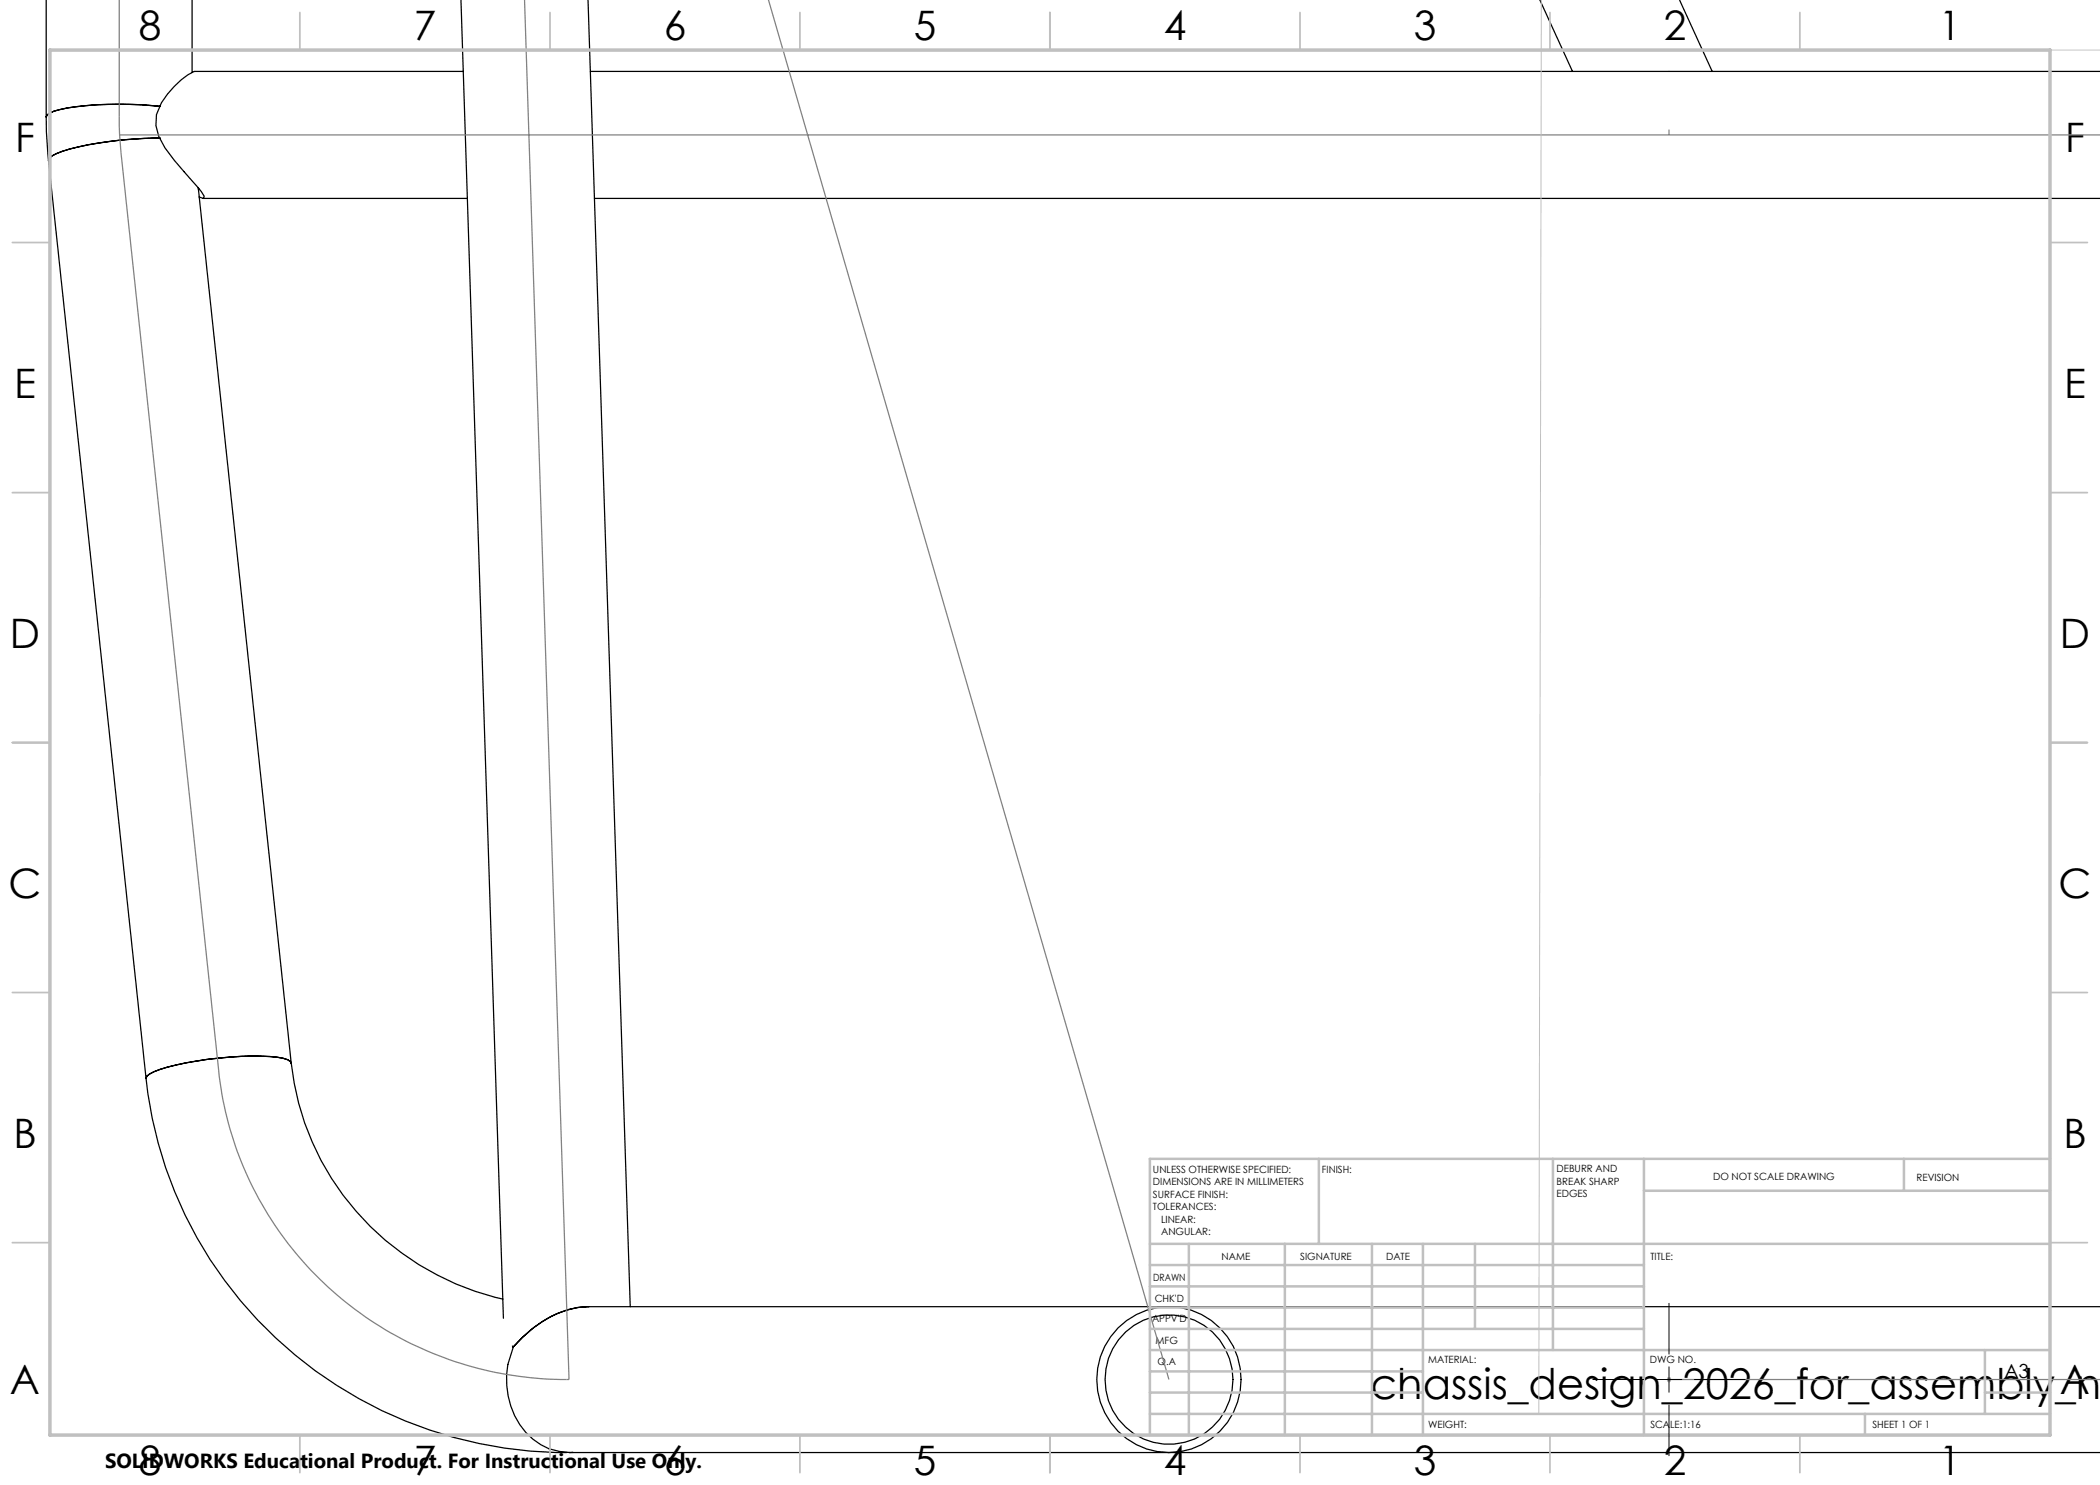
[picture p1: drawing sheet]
<svg xmlns="http://www.w3.org/2000/svg" width="420mm" height="297mm" viewBox="0 0 420 297" stroke-linecap="round" stroke-linejoin="round" font-family="sans-serif">
<g fill="none" stroke="#000" stroke-width=".25">
<path d="M9.2 -.1v23.5M38.4 -.1v14.6M92.2 -.1l8.5 263.8M117.6 -.1l8.4 261.4M307.9 -.1l6.6 14.4M335.9 -.1l6.5 14.4M92.6 14.3h-53.7a15 15 0 0 0-7.6 8.6l-.1 2.2 .5 2.2 1.3 2.3 3.8 4.7a31.2 31.2 0 0 1 4.1 5l-.2 .4-.9-.3M118.1 14.3h301.9M9.2 23.4l.1 2.9 .4 5.8M9.7 32.1l19.5 183.6M32 27.6a71.3 71.3 0 0 0-19.5 2.7l-2.1 .9-.5 .4-.2 .5M32 21.3a69.5 69.5 0 0 0-20 .6l-2.1 .7-.5 .4-.2 .4"/>
<path d="M32 21.3a69.7 69.7 0 0 0-20 .6l-2.1 .7-.5 .4-.2 .4M39.7 37.6l18.5 175M39.7 37.8l.2 .1M40.6 39.7h52.9M118.9 39.7h301.1M29.2 215.7a84.2 84.2 0 0 0 84.1 74.8M58.2 212.6a54.7 54.7 0 0 0 42.4 47.2M58.2 212.6l-.1-.3a7.3 7.3 0 0 0-4.1-1 70 70 0 0 0-22 2.6l-2.1 .9-.5 .4-.2 .5M58.2 212.7l-.1-.4a7.3 7.3 0 0 0-4.1-1 70 70 0 0 0-22 2.6l-2.1 .9-.5 .4-.2 .5M117.8 261.3a18.3 18.3 0 0 0-11 4.2l-2.4 2-1.8 1.9-.1-.2M117.8 261.3a19.5 19.5 0 0 0-13.2 6.1l-1.9 1.9a16.1 16.1 0 0 0 3.9 18.5 11.2 11.2 0 0 0 8 2.7M117.8 261.3h302.2"/>
<path d="M223.6 265.6a14.5 14.5 0 0 1 21.3 1 14.5 14.5 0 0 1-2.6 21.1 14.5 14.5 0 0 1-19.6-2.4 14.5 14.5 0 0 1 .9-19.7zM225.1 266.4a12.9 12.9 0 0 1 18.9 1.7 12.9 12.9 0 0 1-3.2 18.7 12.9 12.9 0 0 1-17.2-3 12.9 12.9 0 0 1 1.5-17.4zM113.8 290.5h306.2"/>
</g>
<path d="M333.3 275.9h1M333.4 275.6l.8 .7M333.8 275.4v1M334.2 275.6l-.8 .7" fill="none" stroke="#808080" stroke-width=".2"/>
<path d="M104.9 -.1l8.9 276a69.6 69.6 0 0 1-70.1-61.7l-19.5-183.7-.4-5.3v-25.3M153.7 -.1l80.1 276M23.9 27h396.1M333.8 25.9v1.1M333.8 275.9h.1M333.8 275.9h86.2" fill="none" stroke="#808080" stroke-width=".25"/>
<path d="M308.3 0l-.5 282.6M10 10h410" fill="none" stroke="#c0c0c0" stroke-width=".2"/>
<g fill="none" stroke="#c0c0c0" stroke-width=".35">
<path d="M60 2.5v7.5M110 2.5v7.5M160 2.5v7.5M210 2.5v7.5M260 2.5v7.5M310 2.5v7.5M360 2.5v7.5M2.5 48.5h7.5M410 48.5h7.5M2.5 98.5h7.5M410 98.5h7.5M2.5 148.5h7.5"/>
<path d="M410 148.5h7.5M2.5 198.5h7.5M410 198.5h7.5M2.5 248.5h7.5M410 248.5h7.5M60 287v7.5M110 287v7.5M160 287v7.5M210 287v7.5M260 287v7.5M310 287v7.5M360 287v7.5"/>
</g>
<g fill="none" stroke="#c0c0c0" stroke-width=".5">
<path d="M263.8 231.8v17M310.6 231.8v38.2M328.8 231.8v55.2M328.8 238.2h81.2M380.8 231.8v6.4M410 231.8h-180v55.2M230 248.8h180M230 257.3h98.8M230 253h98.8M237.8 248.8v38.2M257 248.8v38.2M274.4 248.8v38.2"/>
<path d="M284.6 248.8v38.2M295 248.8v17M230 265.8h98.8M230 261.5h98.8M230 278.5h54.6M230 274.3h54.6M230 270h180M397 278.5h13M397 270v12.8M230 282.8h180M373 282.8v4.2"/>
</g>
<path d="M10 10h400v277h-400z" fill="none" stroke="#c0c0c0" stroke-width=".7"/>
<path d="M318.6 275.9h10.1M331.3 275.9h5M333.8 260.7v10.1M333.8 273.4v5M338.9 275.9h10.1M333.8 281v10.1" fill="none" stroke="#000" stroke-width=".2"/>
<text font-size="8.5" x="274.1" y="279.7">chassis_design_2026_for_assembly_ne</text>
<g font-size="8.1">
<text x="27.7" y="8">8</text>
<text x="82.7" y="8">7</text>
<text x="132.7" y="8">6</text>
<text x="182.7" y="8">5</text>
<text x="232.7" y="8">4</text>
<text x="282.7" y="8">3</text>
<text x="332.7" y="8">2</text>
<text x="387.7" y="8">1</text>
<text x="3" y="30.4">F</text>
<text x="413" y="30.4">F</text>
<text x="2.8" y="79.6">E</text>
<text x="412.8" y="79.6">E</text>
<text x="2" y="129.6">D</text>
<text x="412" y="129.6">D</text>
<text x="1.7" y="179.6">C</text>
<text x="411.7" y="179.6">C</text>
<text x="2.7" y="229.6">B</text>
<text x="412.7" y="229.6">B</text>
<text x="2" y="278.9">A</text>
<text x="412" y="278.9">A</text>
<text x="27.7" y="295">8</text>
<text x="82.7" y="295">7</text>
<text x="132.7" y="295">6</text>
<text x="182.7" y="295">5</text>
<text x="232.7" y="295">4</text>
<text x="282.7" y="295">3</text>
<text x="332.7" y="295">2</text>
<text x="387.7" y="295">1</text>
</g>
<text font-size="4.1" x="21" y="293.7">SOLIDWORKS Educational Product. For Instructional Use Only.</text>
<text font-size="3.9" x="400.9" y="275.5">A3</text>
<g font-size="2">
<text x="230.6" y="234.6">UNLESS OTHERWISE SPECIFIED:</text>
<text x="230.6" y="237.1">DIMENSIONS ARE IN MILLIMETERS</text>
<text x="230.6" y="239.6">SURFACE FINISH:</text>
<text x="264.4" y="234.6">FINISH:</text>
<text x="311.3" y="234.5">DEBURR AND</text>
<text x="311.3" y="237">BREAK SHARP</text>
<text x="311.3" y="239.5">EDGES</text>
<text x="342.6" y="236">DO NOT SCALE DRAWING</text>
<text x="383.3" y="236.2">REVISION</text>
<text x="230.6" y="242.1">TOLERANCES:</text>
<text x="232.2" y="244.6">LINEAR:</text>
<text x="232.2" y="247.1">ANGULAR:</text>
<text x="244.3" y="252">NAME</text>
<text x="260" y="251.9">SIGNATURE</text>
<text x="277.2" y="251.9">DATE</text>
<text x="330.1" y="251.9">TITLE:</text>
<text x="230.6" y="256.1">DRAWN</text>
<text x="230.9" y="260.3">CHK'D</text>
<text x="230.4" y="264.4">APPV'D</text>
<text x="231.1" y="268.8">MFG</text>
<text x="231.5" y="273">Q.A</text>
<text x="285.6" y="272.5">MATERIAL:</text>
<text x="330" y="272.5">DWG NO.</text>
<text x="285.6" y="285.5">WEIGHT:</text>
<text x="330.1" y="285.6">SCALE:1:16</text>
<text x="374.5" y="285.6">SHEET 1 OF 1</text>
</g>
</svg>
